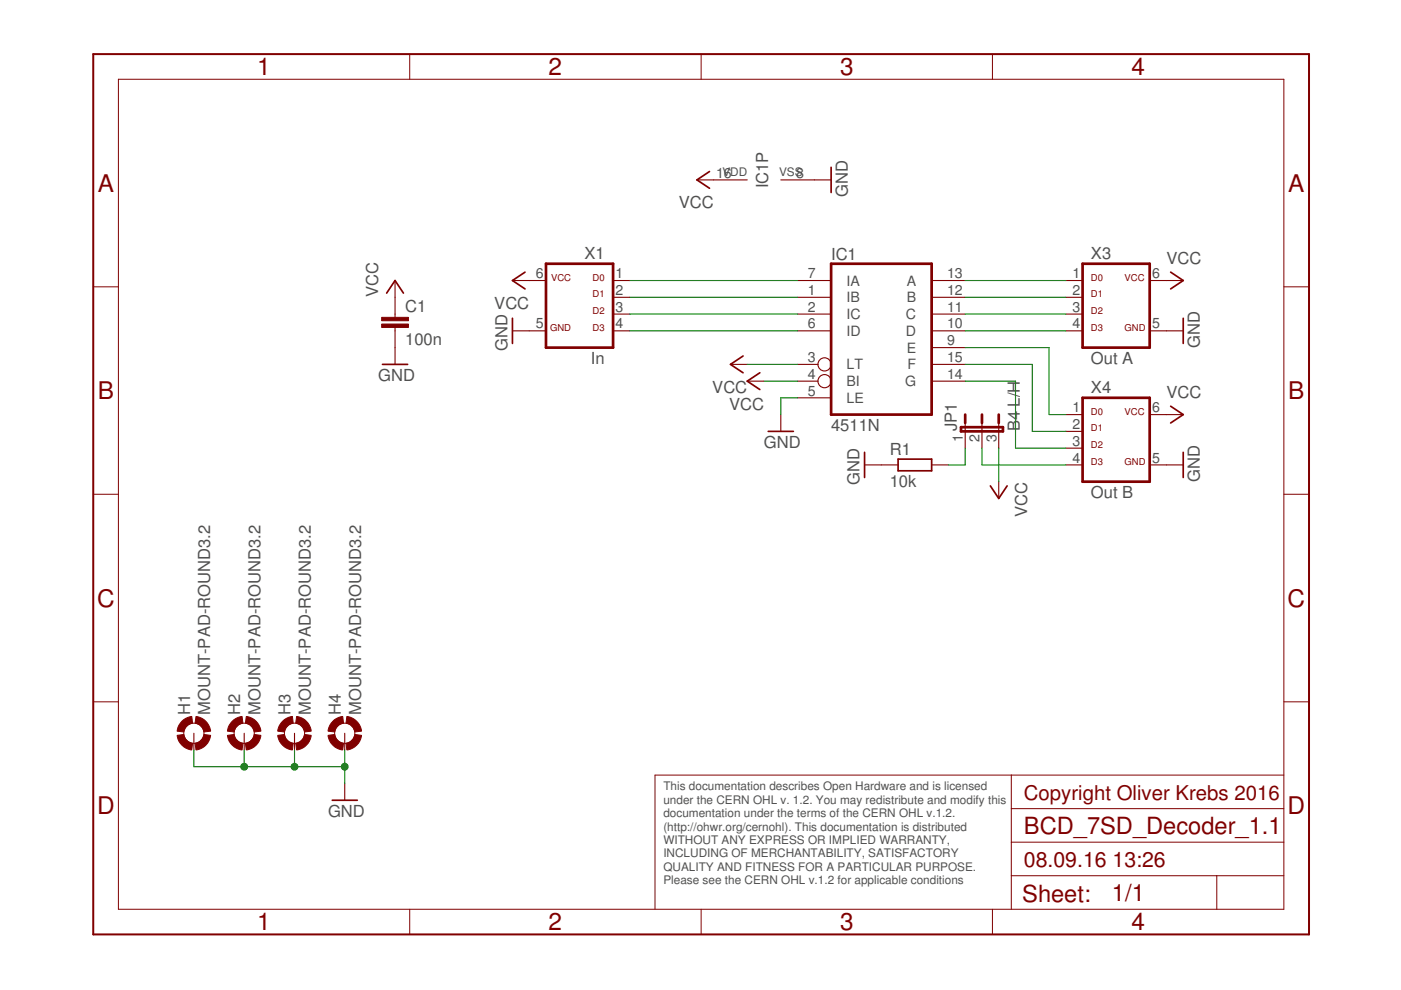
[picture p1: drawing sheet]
<svg xmlns="http://www.w3.org/2000/svg" width="297mm" height="210mm" viewBox="0 0 297 210" stroke-linecap="round" stroke-linejoin="round" font-family="sans-serif">
<g fill="none" stroke="#800000" stroke-width=".21">
<path d="M25.1 16.8h247.1v176h-247.1zM86.9 11.5v5.3M148.7 11.5v5.3M210.4 11.5v5.3M19.8 60.8h5.3M272.2 60.8h5.3M19.8 104.8h5.3M272.2 104.8h5.3M19.8 148.8h5.3M272.2 148.8h5.3M214.4 164.3v28.5M214.4 178.6h57.8"/>
<path d="M214.4 171.4h57.8M272.2 164.3h-133.3v28.5M86.9 192.8v5.3M148.7 192.8v5.3M210.4 192.8v5.3M214.4 185.7h57.8M258 185.7v7.1"/>
<circle cx="41.1" cy="155.5" r="2.14"/>
<circle cx="51.8" cy="155.5" r="2.14"/>
<circle cx="62.4" cy="155.5" r="2.14"/>
<circle cx="73.1" cy="155.5" r="2.14"/>
</g>
<path d="M19.8 11.5h257.7v186.6h-257.7z" fill="none" stroke="#800000" stroke-width=".42"/>
<g fill="none" stroke="#800000" stroke-width=".36">
<path d="M150.4 36.4l-2.6 1.7 2.6 1.8M176.2 35.5v5.3M111.3 57.7l-2.7 1.8 2.7 1.8M248.2 57.7l2.7 1.8-2.7 1.8M81.1 77.3h5.3M82 62.1l1.8-2.6 1.7 2.6M108.6 67.5v5.3M157.5 75.5l-2.6 1.8 2.6 1.7M161.1 79l-2.7 1.8 2.7 1.8M250.9 67.5v5.3M162.9 91.5h5.3M183.3 95.9v5.3"/>
<path d="M190.4 97.3h7.1v2.5h-7.1zM248.2 86.1l2.7 1.8-2.7 1.8M250.9 95.9v5.3M210 103l1.8 2.7 1.7-2.7M70.4 169.7h5.4"/>
</g>
<g fill="none" stroke="#800000" stroke-width=".23">
<path d="M147.8 38.1h10.6M165.5 38.1h10.7M83.8 59.5v7.8M108.6 59.5h7.2M130 59.5h3.5M169.1 59.5h7.1M197.5 59.5h7.1M226 59.5h3.5M243.8 59.5h7.1M83.8 69.4v7.9M108.6 70.1h7.2M130 70.1h3.5"/>
<path d="M130 63h3.5M130 66.6h3.5M154.9 77.3h3.5M169.1 70.1h7.1M169.1 63h7.1M169.1 66.6h7.1M169.1 77.3h4.3M197.5 70.1h7.1M197.5 63h7.1M197.5 66.6h7.1M197.5 77.3h7.1M197.5 73.7h7.1"/>
<path d="M226 70.1h3.5M226 63h3.5M226 66.6h3.5M243.8 70.1h7.1M158.4 80.8h3.6M165.5 87.9v3.6M169.1 80.8h4.3M169.1 84.3h7.1M183.3 98.6h7.1M197.5 98.6h3.6M197.5 80.8h7.1M204.6 89.7v5.3"/>
<path d="M208.2 89.7v5.3M211.8 89.7v5.3M226 87.9h3.5M226 91.5h3.5M226 95h3.5M226 98.6h3.5M243.8 87.9h7.1M243.8 98.6h7.1M211.8 102.1v3.6M41.1 155.5v3.5M51.8 155.5v3.5M62.4 155.5v3.5"/>
<path d="M73.1 155.5v3.5M73.1 166.1v3.6"/>
<circle cx="174.8" cy="77.3" r="1.4"/>
<circle cx="174.8" cy="80.8" r="1.4"/>
</g>
<path d="M115.8 55.9h14.2v17.8h-14.2zM176.2 55.9h21.3v32h-21.3zM229.5 55.9h14.3v17.8h-14.3zM203.8 90.6h8.8v.9h-8.8zM204.6 87.9v1.8M208.2 87.9v1.8M211.8 87.9v1.8M229.5 84.3h14.3v17.8h-14.3z" fill="none" stroke="#800000" stroke-width=".57"/>
<g fill="#800000" stroke="#800000" stroke-width=".21">
<path d="M38.6 152.9l.8-.6 1.3-.4 .1 1.4a2.12 2.12 0 0 0-1.8 1.9l-1.5-.2 .1-.3a3.4 3.4 0 0 1 1-1.8z" fill-rule="evenodd"/>
<path d="M37.5 155.9l1.5-.2 .4 1.1 .7 .6 .7 .2-.1 1.4a3.6 3.6 0 0 1-3.2-3.1z" fill-rule="evenodd"/>
<path d="M43.2 155.7l1.5 .2a3.6 3.6 0 0 1-3.1 3.1l-.2-1.4a2.17 2.17 0 0 0 1.8-1.9z" fill-rule="evenodd"/>
<path d="M41.6 151.9a3.6 3.6 0 0 1 3.1 3.1l-1.5 .2-.2-.8a2.04 2.04 0 0 0-1.6-1.1z" fill-rule="evenodd"/>
<path d="M49.2 152.9l.9-.6 1.2-.4 .2 1.4a2.12 2.12 0 0 0-1.9 1.9l-1.4-.2 .1-.3a3.4 3.4 0 0 1 .9-1.8z" fill-rule="evenodd"/>
<path d="M48.2 155.9l1.4-.2a2.16 2.16 0 0 0 1.9 1.9l-.2 1.4a3.6 3.6 0 0 1-3.1-3.1z" fill-rule="evenodd"/>
<path d="M53.9 155.7l1.4 .2a3.5 3.5 0 0 1-3.1 3.1l-.2-1.4a2.17 2.17 0 0 0 1.9-1.9z" fill-rule="evenodd"/>
<path d="M52.2 151.9a3.5 3.5 0 0 1 3.1 3.1l-1.4 .2-.2-.8a2.04 2.04 0 0 0-1.7-1.1z" fill-rule="evenodd"/>
<path d="M59.9 152.9l.8-.6 1.3-.4 .2 1.4a2.12 2.12 0 0 0-1.9 1.9l-1.4-.2 .4-1.2z" fill-rule="evenodd"/>
<path d="M58.9 155.9l1.4-.2a2.16 2.16 0 0 0 1.9 1.9l-.2 1.4a3.6 3.6 0 0 1-3.1-3.1z" fill-rule="evenodd"/>
<path d="M62.7 157.6a2.22 2.22 0 0 0 1.9-1.9l1.4 .2a3.6 3.6 0 0 1-3.1 3.1z" fill-rule="evenodd"/>
<path d="M62.9 151.9a3.6 3.6 0 0 1 3.1 3.1l-1.4 .2-.5-1.1a1.94 1.94 0 0 0-1.4-.8z" fill-rule="evenodd"/>
<path d="M70.6 152.9l.8-.6 1.3-.4 .1 1.4a2.16 2.16 0 0 0-1.8 1.9l-1.4-.2 .3-1.2z" fill-rule="evenodd"/>
<path d="M69.6 155.9l1.4-.2a2.22 2.22 0 0 0 1.8 1.9l-.1 1.4a3.6 3.6 0 0 1-3.1-3.1z" fill-rule="evenodd"/>
<path d="M73.4 157.6a2.22 2.22 0 0 0 1.8-1.9l1.4 .2a3.6 3.6 0 0 1-3.1 3.1z" fill-rule="evenodd"/>
<path d="M73.5 151.9a3.6 3.6 0 0 1 3.1 3.1l-1.4 .2-.4-1.1a1.94 1.94 0 0 0-1.4-.8z" fill-rule="evenodd"/>
</g>
<g fill="#800000" stroke="#800000" stroke-width=".21">
<path d="M80.9 68.7h5.7v.7h-5.7z"/>
<path d="M80.9 67.3h5.7v.7h-5.7z"/>
</g>
<g fill="none" stroke="#008000" stroke-width=".23">
<path d="M133.5 59.5h35.6M204.6 59.5h21.4M133.5 63h35.6M133.5 66.6h35.6M133.5 70.1h35.6M158.4 77.3h10.7M204.6 77.3h14.3v14.2h7.1M204.6 63h21.4M204.6 66.6h21.4M204.6 70.1h21.4M204.6 73.7h17.8v14.2h3.6M162 80.8h7.1"/>
<path d="M169.1 84.3h-3.6v3.6M204.6 80.8h10.7v14.2h10.7M204.6 95v3.6h-3.5M208.2 95v3.6h17.8M211.8 95v7.1M41.1 159v3.6h32M51.8 159v3.6M62.4 159v3.6M73.1 159v7.1"/>
</g>
<g fill="#008000" stroke="#008000" stroke-width=".21">
<circle cx="73.1" cy="162.6" r=".72"/>
<circle cx="62.4" cy="162.6" r=".72"/>
<circle cx="51.8" cy="162.6" r=".72"/>
</g>
<g font-size="5.2" fill="#800000">
<text x="54.5" y="16">1</text>
<text x="116.3" y="16">2</text>
<text x="178.1" y="16">3</text>
<text x="239.9" y="16">4</text>
<text x="20.7" y="40.6">A</text>
<text x="273.1" y="40.6">A</text>
<text x="20.7" y="84.6">B</text>
<text x="273.1" y="84.6">B</text>
<text x="20.6" y="128.6">C</text>
<text x="273" y="128.6">C</text>
<text x="20.6" y="172.6">D</text>
<text x="273" y="172.6">D</text>
<text x="54.5" y="197.3">1</text>
<text x="116.3" y="197.3">2</text>
<text x="178.1" y="197.3">3</text>
<text x="239.9" y="197.3">4</text>
</g>
<g font-size="5" fill="#800000">
<text x="217.1" y="176.8">BCD_7SD_Decoder_1.1</text>
<text x="216.7" y="191.2">Sheet:</text>
<text x="235.8" y="191">1/1</text>
</g>
<g font-size="4.5" fill="#800000">
<text x="217.1" y="183.9">08.09.16</text>
<text x="235.9" y="183.9">13:26</text>
</g>
<text font-size="4.3" fill="#800000" x="217.1" y="169.7">Copyright Oliver Krebs 2016</text>
<g font-size="3.5" fill="#505050">
<text x="162.9" y="39.9" transform="rotate(-90 162.9 39.9)">IC1P</text>
<text x="179.8" y="41.7" transform="rotate(-90 179.8 41.7)">GND</text>
<text x="143.9" y="44.2">VCC</text>
<text x="123.9" y="54.9">X1</text>
<text x="176.2" y="55">IC1</text>
<text x="231.3" y="54.9">X3</text>
<text x="247.3" y="55.9">VCC</text>
<text x="80.2" y="63" transform="rotate(-90 80.2 63)">VCC</text>
<text x="104.8" y="65.5">VCC</text>
<text x="85.9" y="66.1">C1</text>
<text x="85.9" y="73.2">100n</text>
<text x="107.6" y="74.4" transform="rotate(-90 107.6 74.4)">GND</text>
<text x="125.3" y="77.2">In</text>
<text x="231.3" y="77.2">Out A</text>
<text x="254.4" y="73.7" transform="rotate(-90 254.4 73.7)">GND</text>
<text x="80.2" y="80.8">GND</text>
<text x="151" y="83.3">VCC</text>
<text x="231.3" y="83.3">X4</text>
<text x="154.6" y="86.9">VCC</text>
<text x="247.3" y="84.4">VCC</text>
<text x="162" y="95">GND</text>
<text x="176.2" y="91.5">4511N</text>
<text x="202.9" y="91.5" transform="rotate(-90 202.9 91.5)">JP1</text>
<text x="216.2" y="91.5" transform="rotate(-90 216.2 91.5)">B4 L/H</text>
<text x="188.6" y="96.5">R1</text>
<text x="182.3" y="102.8" transform="rotate(-90 182.3 102.8)">GND</text>
<text x="188.6" y="103.2">10k</text>
<text x="231.3" y="105.7">Out B</text>
<text x="254.4" y="102.1" transform="rotate(-90 254.4 102.1)">GND</text>
<text x="217.8" y="109.5" transform="rotate(-90 217.8 109.5)">VCC</text>
<text x="40.3" y="151.5" transform="rotate(-90 40.3 151.5)">H1</text>
<text x="44.6" y="151.5" transform="rotate(-90 44.6 151.5)">MOUNT-PAD-ROUND3.2</text>
<text x="50.9" y="151.5" transform="rotate(-90 50.9 151.5)">H2</text>
<text x="55.2" y="151.5" transform="rotate(-90 55.2 151.5)">MOUNT-PAD-ROUND3.2</text>
<text x="61.6" y="151.5" transform="rotate(-90 61.6 151.5)">H3</text>
<text x="65.9" y="151.5" transform="rotate(-90 65.9 151.5)">MOUNT-PAD-ROUND3.2</text>
<text x="72.3" y="151.5" transform="rotate(-90 72.3 151.5)">H4</text>
<text x="76.5" y="151.5" transform="rotate(-90 76.5 151.5)">MOUNT-PAD-ROUND3.2</text>
<text x="69.5" y="173.2">GND</text>
</g>
<g font-size="3" fill="#505050">
<text x="151.8" y="37.6">16</text>
<text x="168.8" y="37.6">8</text>
<text x="113.6" y="59">6</text>
<text x="130.5" y="59">1</text>
<text x="171.3" y="59">7</text>
<text x="200.8" y="59">13</text>
<text x="227.4" y="59">1</text>
<text x="244.3" y="59">6</text>
<text x="130.5" y="62.5">2</text>
<text x="171.3" y="62.5">1</text>
<text x="179.5" y="64.1">IB</text>
<text x="179.5" y="60.5">IA</text>
<text x="192.3" y="64.1">B</text>
<text x="192.3" y="60.5">A</text>
<text x="200.8" y="62.5">12</text>
<text x="227.4" y="62.5">2</text>
<text x="113.6" y="69.6">5</text>
<text x="130.5" y="66.1">3</text>
<text x="130.5" y="69.6">4</text>
<text x="171.3" y="66.1">2</text>
<text x="171.3" y="69.6">6</text>
<text x="179.5" y="67.7">IC</text>
<text x="179.5" y="71.2">ID</text>
<text x="192.1" y="71.2">D</text>
<text x="192.1" y="67.7">C</text>
<text x="200.8" y="69.6">10</text>
<text x="200.8" y="66.1">11</text>
<text x="227.4" y="66.1">3</text>
<text x="227.4" y="69.6">4</text>
<text x="244.3" y="69.6">5</text>
<text x="171.3" y="76.8">3</text>
<text x="192.3" y="74.8">E</text>
<text x="200.8" y="73.2">9</text>
<text x="200.8" y="76.8">15</text>
<text x="171.3" y="80.3">4</text>
<text x="171.3" y="83.9">5</text>
<text x="179.5" y="78.3">LT</text>
<text x="179.5" y="81.9">BI</text>
<text x="191.9" y="81.9">G</text>
<text x="192.4" y="78.3">F</text>
<text x="200.8" y="80.3">14</text>
<text x="179.5" y="85.4">LE</text>
<text x="227.4" y="87.4">1</text>
<text x="244.3" y="87.4">6</text>
<text x="204.1" y="93.6" transform="rotate(-90 204.1 93.6)">1</text>
<text x="207.7" y="93.6" transform="rotate(-90 207.7 93.6)">2</text>
<text x="211.3" y="93.6" transform="rotate(-90 211.3 93.6)">3</text>
<text x="227.4" y="91">2</text>
<text x="227.4" y="94.5">3</text>
<text x="227.4" y="98.1">4</text>
<text x="244.3" y="98.1">5</text>
</g>
<g font-size="2.5" fill="#505050">
<text x="153.2" y="37.3">VDD</text>
<text x="165.2" y="37.3">VSS</text>
<text x="140.6" y="167.6">This documentation describes Open Hardware and is licensed</text>
<text x="140.6" y="170.4">under the CERN OHL v. 1.2. You may redistribute and modify this</text>
<text x="140.6" y="173.3">documentation under the terms of the CERN OHL v.1.2.</text>
<text x="140.6" y="176.1">(http://ohwr.org/cernohl). This documentation is distributed</text>
<text x="140.6" y="178.9">WITHOUT ANY EXPRESS OR IMPLIED WARRANTY,</text>
<text x="140.6" y="181.8">INCLUDING OF MERCHANTABILITY, SATISFACTORY</text>
<text x="140.6" y="184.6">QUALITY AND FITNESS FOR A PARTICULAR PURPOSE.</text>
<text x="140.6" y="187.5">Please see the CERN OHL v.1.2 for applicable conditions</text>
</g>
<g font-size="2" fill="#800000">
<text x="116.8" y="59.5">VCC</text>
<text x="125.6" y="59.5">D0</text>
<text x="231.3" y="59.5">D0</text>
<text x="238.4" y="59.5">VCC</text>
<text x="125.6" y="63">D1</text>
<text x="231.3" y="63">D1</text>
<text x="116.6" y="70.1">GND</text>
<text x="125.6" y="66.6">D2</text>
<text x="125.6" y="70.1">D3</text>
<text x="231.3" y="66.6">D2</text>
<text x="231.3" y="70.1">D3</text>
<text x="238.4" y="70.1">GND</text>
<text x="231.3" y="87.9">D0</text>
<text x="238.4" y="87.9">VCC</text>
<text x="231.3" y="95">D2</text>
<text x="231.3" y="91.5">D1</text>
<text x="231.3" y="98.6">D3</text>
<text x="238.4" y="98.6">GND</text>
</g>
</svg>
